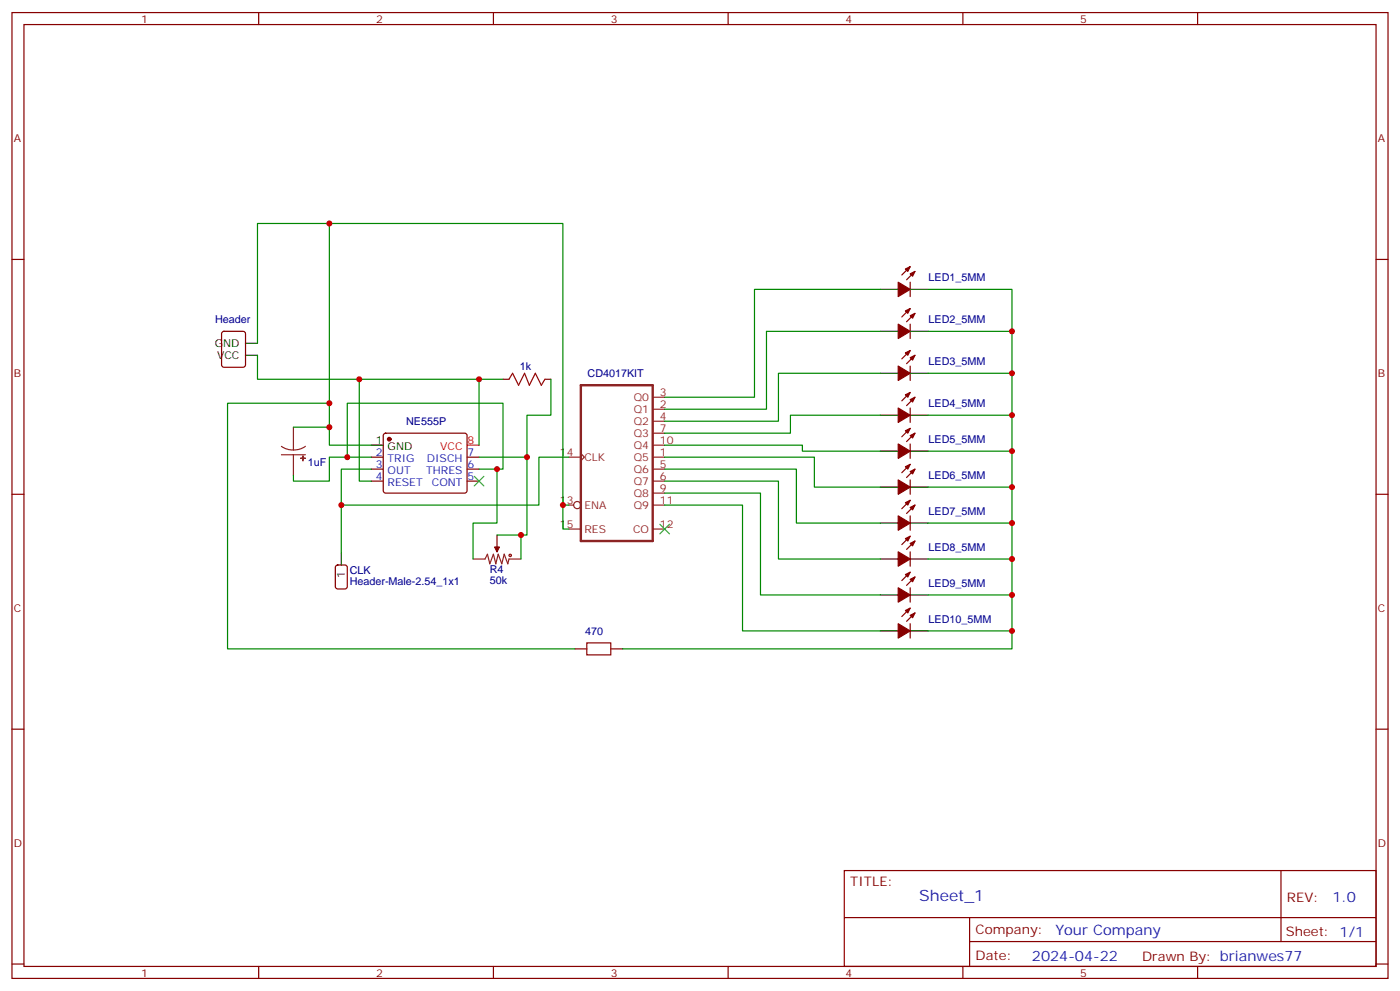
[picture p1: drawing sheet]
<svg xmlns="http://www.w3.org/2000/svg" width="412mm" height="292mm" viewBox="0 0 412 292" stroke-linecap="round" stroke-linejoin="round" font-family="sans-serif">
<g fill="none" stroke="#870000" stroke-width=".35">
<path d="M3.5 3.7h405.4v284.3h-405.4zM7.1 7.2h398.2v277.3h-398.2zM76.2 3.7v3.5M145.3 3.7v3.5M214.5 3.7v3.5M283.6 3.7v3.5M352.8 3.7v3.5M3.5 76.4h3.6M268.1 78.5l-2.5 2.5M269.5 79.9l-2.4 2.5M405.3 76.4h3.6M65.5 97.7l.5-.2h5.6l.7 .5v9.4l-.4 .7h-5.9l-.7-.4v-9.5z"/>
<path d="M268.1 83.1v4.2M268.1 95.4v4.3M268.1 90.8l-2.5 2.5M269.5 92.3l-2.4 2.4M148.2 111.7h1.7M160.5 111.7h1.8M268.1 107.8v4.2M268.1 115.5l-2.5 2.5M268.1 103.2l-2.5 2.5M269.5 116.9l-2.4 2.5M269.5 104.6l-2.4 2.5M109.4 134.6h3.5"/>
<path d="M109.4 138.1h3.5M113.1 127.7l.5-.2h23.3l.5 .2 .2 .5-.1 16.5-.6 .5-23.6-.1-.4-.6v-16.3zM137.6 134.6h3.5M137.6 138.1h3.5M268.1 120.1v4.3M268.1 130.7v4.2M268.1 136.7l-2.5 2.5M268.1 126.1l-2.5 2.5M269.5 138.1l-2.4 2.5M269.5 127.5l-2.4 2.5M3.5 145.5h3.6M109.4 141.6h3.5"/>
<path d="M137.6 141.6h3.5M146.4 157.5v3.5M268.1 141.3v4.2M268.1 151.9v4.2M268.1 157.9l-2.5 2.4M268.1 147.3l-2.5 2.5M269.5 159.3l-2.4 2.4M269.5 148.7l-2.4 2.5M405.3 145.5h3.6M99 166.5l.5-.2h2.1l.7 .5v5.9l-.5 .6-2.3 .1-.7-.5v-5.9zM268.1 162.5v4.2M268.1 173v4.3"/>
<path d="M268.1 168.5l-2.5 2.4M268.1 179l-2.5 2.5M269.5 169.9l-2.4 2.4M169.3 191h3.6M179.9 191h3.5M268.1 183.6v4.3M269.5 180.4l-2.4 2.5M3.5 214.7h3.6M405.3 214.7h3.6M248.7 256.3h156.6v28.2h-156.6zM377.3 256.3v20.9M248.7 270.1h156.5"/>
<path d="M285.6 277.2h119.6M285.6 270.1v14.2M3.5 283.8h3.6M76.2 284.5v3.5M145.3 284.5v3.5M214.5 284.5v3.5M283.6 284.5v3.5M352.8 284.5v3.5M405.3 283.8h3.6"/>
</g>
<g fill="none" stroke="#a10000" stroke-width=".35">
<path d="M149.9 111.7l1.1-1.8 1.8 3.5 1.7-3.5 1.4 3.5 1.8-3.5 1.8 3.5 1-1.7M172.9 189.3h7v3.5h-7z"/>
<circle cx="150.3" cy="163.5" r=".35"/>
</g>
<g fill="#870000" stroke="#870000" stroke-width=".35">
<path d="M145.7 161h1.4l-.7 1.5z"/>
<path d="M266.7 79.2l1.4-.7-.7 1.4z"/>
<path d="M268.1 80.6l1.4-.7-.7 1.4z"/>
<path d="M264.6 83.1l3.5 2.1-3.5 2.1z"/>
<path d="M266.7 91.5l1.4-.7-.7 1.5z"/>
<path d="M268.1 93l1.4-.7-.7 1.4z"/>
<path d="M264.6 95.4l3.5 2.1-3.5 2.2z"/>
<path d="M266.7 116.2l1.4-.7-.7 1.4z"/>
<path d="M268.1 117.7l1.4-.8-.7 1.5z"/>
<path d="M264.6 120.1l3.5 2.1-3.5 2.2z"/>
<path d="M266.7 103.9l1.4-.7-.7 1.4z"/>
<path d="M268.1 105.3l1.4-.7-.7 1.4z"/>
<path d="M264.6 107.8l3.5 2.1-3.5 2.1z"/>
<path d="M266.7 137.4l1.4-.7-.7 1.4z"/>
<path d="M268.1 138.8l1.4-.7-.7 1.4z"/>
<path d="M264.6 141.3l3.5 2.1-3.5 2.1z"/>
<path d="M266.7 126.8l1.4-.7-.7 1.4z"/>
<path d="M268.1 128.2l1.4-.7-.7 1.4z"/>
<path d="M264.6 130.7l3.5 2.1-3.5 2.1z"/>
<path d="M266.7 158.6l1.4-.7-.7 1.4z"/>
<path d="M268.1 160l1.4-.7-.7 1.4z"/>
<path d="M264.6 162.5l3.5 2.1-3.5 2.1z"/>
<path d="M266.7 169.2l1.4-.7-.7 1.4z"/>
<path d="M268.1 170.6l1.4-.7-.7 1.4z"/>
<path d="M264.6 173l3.5 2.2-3.5 2.1z"/>
<path d="M266.7 148l1.4-.7-.7 1.4z"/>
<path d="M268.1 149.4l1.4-.7-.7 1.4z"/>
<path d="M264.6 151.9l3.5 2.1-3.5 2.1z"/>
<path d="M266.7 179.7l1.4-.7-.7 1.4z"/>
<path d="M268.1 181.2l1.4-.8-.7 1.5z"/>
<path d="M264.6 183.6l3.5 2.1-3.5 2.2z"/>
<circle cx="114.7" cy="129.3" r=".53"/>
</g>
<g fill="none" stroke="#000" stroke-width=".35">
<path d="M259.3 85.2h5.3M259.3 97.5h5.3M268.1 85.2h5.3M268.1 97.5h5.3M72.3 101.1h3.5M72.3 104.6h3.5M259.3 109.9h5.3M268.1 109.9h5.3M109.4 131.1h3.5M259.3 122.2h5.3M259.3 132.8h5.3M268.1 122.2h5.3"/>
<path d="M268.1 132.8h5.3M259.3 143.4h5.3M259.3 154h5.3M268.1 143.4h5.3M268.1 154h5.3M100.5 162.8v3.5M259.3 164.6h5.3M259.3 175.2h5.3M268.1 164.6h5.3M268.1 175.2h5.3M259.3 185.7h5.3M268.1 185.7h5.3"/>
</g>
<path d="M137.6 131.1h3.5" fill="none" stroke="#f00" stroke-width=".35"/>
<g fill="none" stroke="#8c2424" stroke-width=".35">
<path d="M192.3 116.9h3.5M82.9 131.4l1.7 .8 1.8 .3M82.9 133.9h7.1M86.4 125.8v6.7M86.4 133.9v6M90 131.4l-1.7 .8-1.9 .3M167.6 134.6h3.5M171.1 133.5l1.1 1.1-1.1 1M192.3 134.6h3.5M192.3 120.5h3.5M192.3 124h3.5M192.3 138.1h3.5"/>
<path d="M192.3 127.5h3.5M192.3 131.1h3.5M167.6 148.7h1.4M167.6 155.8h3.5M192.3 141.6h3.5M192.3 145.2h3.5M192.3 148.7h3.5M192.3 155.8h3.5M139.3 164.6h3.6l.7-1.4 .7 2.8 1-2.8 .7 2.8 .8-2.8 1 2.8 .7-2.8 1.1 2.8 .3-1.4h3.6M146.4 161v1.5"/>
<circle cx="170" cy="148.7" r="1.06"/>
</g>
<g fill="#8c2424" stroke="#8c2424" stroke-width=".35">
<path d="M88.5 134.9h1.5z"/>
<path d="M89.2 134.2l.1 1.4z"/>
</g>
<path d="M171.1 113.4h21.2v45.9h-21.2z" fill="none" stroke="#8c2424" stroke-width=".71"/>
<g fill="none" stroke="#008700" stroke-width=".35">
<path d="M97 65.8v65.3h12.4M259.3 85.2h-37.1v31.7h-26.4M259.3 97.5h-33.5v23h-30M273.4 85.2h24.7v100.5h-24.7M273.4 97.5h24.7M75.8 101.1v-35.3h90v90h1.8M75.8 104.6v7.1h72.4M97 118.7h-30v72.3h102.3M105.8 111.7v29.9h3.6M141.1 111.7v19.4M162.3 111.7v10.5h-7.1v35.3h-8.8M259.3 109.9h-30v14.1h-33.5"/>
<path d="M273.4 109.9h24.7M86.4 125.8h10.6M102.3 134.6v-15.9h45.9v19.4h-7.1M109.4 134.6h-12.4v7h-10.6v-1.7M141.1 134.6h14.1M146.4 138.1v15.9h-7.1v10.6M167.6 134.6h-8.9v14.1h-58.2v-10.6h8.9M195.8 131.1h40.6v1.7h22.9M195.8 134.6h44.1v8.8h19.4M195.8 138.1h38.8v15.9h24.7M259.3 122.2h-26.5v5.3h-37M273.4 132.8h24.7"/>
<path d="M273.4 122.2h24.7M100.5 148.7v14.1M153.5 157.5v7.1M165.8 148.7h1.8M195.8 141.6h33.5v23h30M195.8 145.2h28.2v30h35.3M195.8 148.7h22.9v37h40.6M273.4 154h24.7M273.4 143.4h24.7M273.4 175.2h24.7M273.4 164.6h24.7M298.1 185.7v5.3h-114.7"/>
</g>
<path d="M139.7 140.2l2.8 2.9M142.5 140.2l-2.8 2.9M194.4 154.3l2.8 2.9M197.2 154.3l-2.8 2.9" fill="none" stroke="#3c3" stroke-width=".35"/>
<g fill="#c00">
<circle cx="298.1" cy="175.2" r=".88"/>
<circle cx="298.1" cy="164.6" r=".88"/>
<circle cx="298.1" cy="154" r=".88"/>
<circle cx="298.1" cy="143.4" r=".88"/>
<circle cx="298.1" cy="132.8" r=".88"/>
<circle cx="298.1" cy="122.2" r=".88"/>
<circle cx="298.1" cy="109.9" r=".88"/>
<circle cx="298.1" cy="97.5" r=".88"/>
<circle cx="97" cy="65.8" r=".88"/>
<circle cx="97" cy="125.8" r=".88"/>
<circle cx="105.8" cy="111.7" r=".88"/>
<circle cx="165.8" cy="148.7" r=".88"/>
<circle cx="102.3" cy="134.6" r=".88"/>
<circle cx="146.4" cy="138.1" r=".88"/>
<circle cx="155.2" cy="134.6" r=".88"/>
<circle cx="141.1" cy="111.7" r=".88"/>
<circle cx="97" cy="118.7" r=".88"/>
<circle cx="298.1" cy="185.7" r=".88"/>
<circle cx="100.5" cy="148.7" r=".88"/>
<circle cx="153.5" cy="157.5" r=".88"/>
</g>
<text font-size="4.6" fill="#00f" x="270.8" y="265.3">Sheet_1</text>
<g font-size="4.2" fill="#00f">
<text x="392.5" y="265.6">1.0</text>
<text x="310.9" y="275.1">Your Company</text>
<text x="304" y="282.9">2024-04-22</text>
</g>
<g font-size="3.9" fill="#800">
<text x="250.5" y="260.9">TITLE:</text>
<text x="379.1" y="265.6">REV:</text>
<text x="287.4" y="275.1">Company:</text>
<text x="378.7" y="275.7">Sheet: 1/1</text>
<text x="287.4" y="282.8">Date:</text>
<text x="336.4" y="282.8">Drawn By: brianwes77</text>
</g>
<g font-size="3.2" fill="#800">
<text x="41.6" y="6.7">1</text>
<text x="110.8" y="6.7">2</text>
<text x="179.9" y="6.7">3</text>
<text x="249.1" y="6.7">4</text>
<text x="318.2" y="6.7">5</text>
<text x="4.1" y="41.8">A</text>
<text x="405.9" y="41.8">A</text>
<text x="4.1" y="110.9">B</text>
<text x="405.9" y="110.9">B</text>
<text x="4.1" y="180.1">C</text>
<text x="405.9" y="180.1">C</text>
<text x="4.1" y="249.2">D</text>
<text x="405.9" y="249.2">D</text>
<text x="41.6" y="287.5">1</text>
<text x="110.8" y="287.5">2</text>
<text x="179.9" y="287.5">3</text>
<text x="249.1" y="287.5">4</text>
<text x="318.2" y="287.5">5</text>
</g>
<g font-size="3.2" fill="#000080">
<text x="273.5" y="82.8">LED1_5MM</text>
<text x="63.4" y="95.1">Header</text>
<text x="273.5" y="95.2">LED2_5MM</text>
<text x="273.5" y="107.5">LED3_5MM</text>
<text x="153.1" y="108.8">1k</text>
<text x="173.1" y="111">CD4017KIT</text>
<text x="273.5" y="119.9">LED4_5MM</text>
<text x="119.7" y="125.1">NE555P</text>
<text x="273.5" y="130.4">LED5_5MM</text>
<text x="90.7" y="137.1">1uF</text>
<text x="273.5" y="141">LED6_5MM</text>
<text x="273.5" y="151.6">LED7_5MM</text>
<text x="273.5" y="162.2">LED8_5MM</text>
<text x="103" y="172.1">Header-Male-2.54_1x1</text>
<text x="103" y="169">CLK</text>
<text x="144.3" y="172">50k</text>
<text x="144.3" y="168.8">R4</text>
<text x="273.5" y="172.8">LED9_5MM</text>
<text x="273.5" y="183.4">LED10_5MM</text>
<text x="172.4" y="186.9">470</text>
</g>
<g font-size="3.2">
<text x="63.3" y="102.1">GND</text>
<text x="64" y="105.7">VCC</text>
<text x="110.7" y="130.7">1</text>
<text x="114.2" y="132.5">GND</text>
<text x="101.6" y="170.1" transform="rotate(-90 101.6 170.1)">1</text>
</g>
<g font-size="3.2" fill="#8d2323">
<text x="186.7" y="118">Q0</text>
<text x="194.4" y="116.6">3</text>
<text x="186.7" y="121.5">Q1</text>
<text x="186.7" y="125.1">Q2</text>
<text x="194.4" y="120.1">2</text>
<text x="194.4" y="123.6">4</text>
<text x="186.7" y="128.6">Q3</text>
<text x="194.4" y="127.2">7</text>
<text x="194.4" y="130.7">10</text>
<text x="164.9" y="134.2">14</text>
<text x="172.2" y="135.6">CLK</text>
<text x="186.7" y="135.6">Q5</text>
<text x="186.7" y="132.1">Q4</text>
<text x="194.4" y="134.2">1</text>
<text x="194.4" y="137.8">5</text>
<text x="186.7" y="139.2">Q6</text>
<text x="186.7" y="142.7">Q7</text>
<text x="194.4" y="141.3">6</text>
<text x="164.9" y="148.3">13</text>
<text x="172.2" y="149.8">ENA</text>
<text x="186.7" y="146.2">Q8</text>
<text x="186.7" y="149.8">Q9</text>
<text x="194.4" y="144.8">9</text>
<text x="194.4" y="148.3">11</text>
<text x="164.9" y="155.4">15</text>
<text x="194.4" y="155.4">12</text>
<text x="172.2" y="156.8">RES</text>
<text x="186.5" y="156.8">CO</text>
</g>
<g font-size="3.2" fill="#f00">
<text x="137.8" y="130.7">8</text>
<text x="129.7" y="132.5">VCC</text>
</g>
<g font-size="3.2" fill="#00f">
<text x="110.7" y="134.2">2</text>
<text x="110.7" y="137.8">3</text>
<text x="114.2" y="136">TRIG</text>
<text x="125.7" y="136">DISCH</text>
<text x="137.8" y="137.8">6</text>
<text x="137.8" y="134.2">7</text>
<text x="110.7" y="141.3">4</text>
<text x="114.2" y="139.5">OUT</text>
<text x="114.2" y="143.1">RESET</text>
<text x="125.6" y="139.5">THRES</text>
<text x="127.2" y="143.1">CONT</text>
<text x="137.8" y="141.3">5</text>
</g>
</svg>
